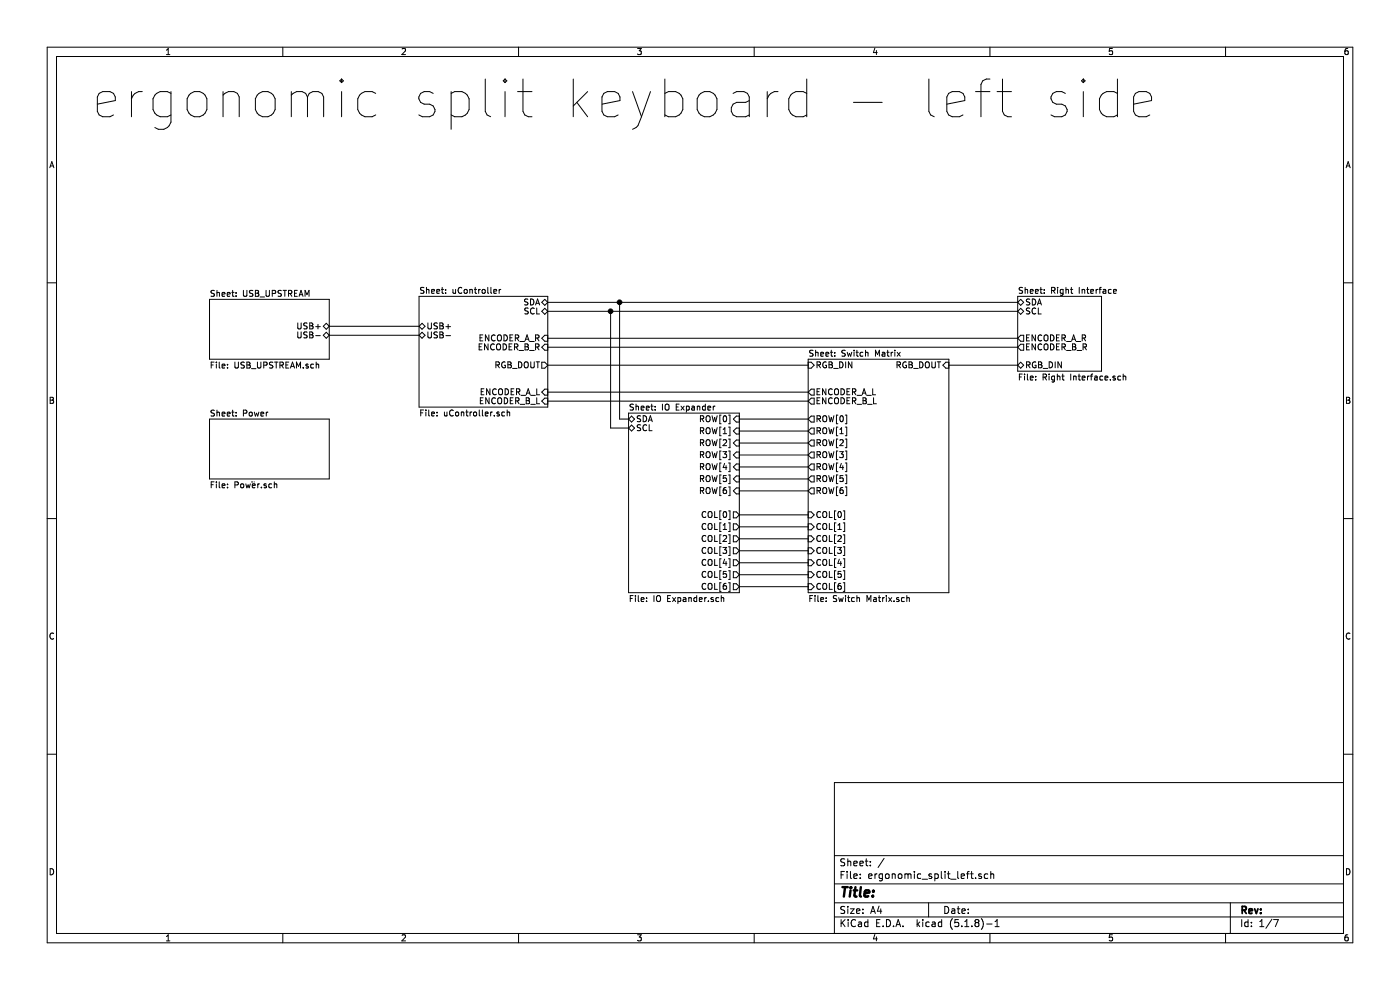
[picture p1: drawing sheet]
EESchema Schematic File Version 4
EELAYER 30 0
EELAYER END
$Descr A4 11693 8268
encoding utf-8
Sheet 1 7
Title ""
Date ""
Rev ""
Comp ""
Comment1 ""
Comment2 ""
Comment3 ""
Comment4 ""
$EndDescr
$Sheet
S 5250 3450 925  1500
U 629997F8
F0 "IO Expander" 50
F1 "IO Expander.sch" 50
F2 "SDA" B L 5250 3500 50 
F3 "SCL" B L 5250 3575 50 
F4 "ROW[0]" I R 6175 3500 50 
F5 "ROW[1]" I R 6175 3600 50 
F6 "ROW[2]" I R 6175 3700 50 
F7 "ROW[3]" I R 6175 3800 50 
F8 "ROW[4]" I R 6175 3900 50 
F9 "ROW[5]" I R 6175 4000 50 
F10 "COL[0]" O R 6175 4300 50 
F11 "COL[1]" O R 6175 4400 50 
F12 "COL[2]" O R 6175 4500 50 
F13 "COL[3]" O R 6175 4600 50 
F14 "COL[4]" O R 6175 4700 50 
F15 "COL[5]" O R 6175 4800 50 
F16 "COL[6]" O R 6175 4900 50 
F17 "ROW[6]" I R 6175 4100 50 
$EndSheet
$Sheet
S 8500 2475 700  625 
U 62999A71
F0 "Right Interface" 50
F1 "Right Interface.sch" 50
F2 "ENCODER_A_R" O L 8500 2825 50 
F3 "ENCODER_B_R" O L 8500 2900 50 
F4 "SDA" B L 8500 2525 50 
F5 "SCL" B L 8500 2600 50 
F6 "RGB_DIN" B L 8500 3050 50 
$EndSheet
Wire Wire Line
	7925 3050 8500 3050
$Sheet
S 6750 3000 1175 1950
U 62999965
F0 "Switch Matrix" 50
F1 "Switch Matrix.sch" 50
F2 "RGB_DIN" I L 6750 3050 50 
F3 "ROW[6]" O L 6750 4100 50 
F4 "ENCODER_A_L" O L 6750 3275 50 
F5 "ENCODER_B_L" O L 6750 3350 50 
F6 "ROW[0]" O L 6750 3500 50 
F7 "ROW[1]" O L 6750 3600 50 
F8 "ROW[2]" O L 6750 3700 50 
F9 "ROW[3]" O L 6750 3800 50 
F10 "ROW[4]" O L 6750 3900 50 
F11 "ROW[5]" O L 6750 4000 50 
F12 "COL[0]" I L 6750 4300 50 
F13 "COL[1]" I L 6750 4400 50 
F14 "COL[2]" I L 6750 4500 50 
F15 "COL[3]" I L 6750 4600 50 
F16 "COL[4]" I L 6750 4700 50 
F17 "COL[5]" I L 6750 4800 50 
F18 "COL[6]" I L 6750 4900 50 
F19 "RGB_DOUT" I R 7925 3050 50 
$EndSheet
Wire Wire Line
	6175 3500 6750 3500
Wire Wire Line
	6175 3600 6750 3600
Wire Wire Line
	6175 3700 6750 3700
Wire Wire Line
	6175 3800 6750 3800
Wire Wire Line
	6175 3900 6750 3900
Wire Wire Line
	6175 4000 6750 4000
Wire Wire Line
	6175 4100 6750 4100
Wire Wire Line
	6175 4300 6750 4300
Wire Wire Line
	6175 4400 6750 4400
Wire Wire Line
	6175 4500 6750 4500
Wire Wire Line
	6175 4600 6750 4600
Wire Wire Line
	6175 4700 6750 4700
Wire Wire Line
	6175 4800 6750 4800
Wire Wire Line
	6175 4900 6750 4900
Wire Wire Line
	2750 2800 3500 2800
Wire Wire Line
	3500 2725 2750 2725
$Sheet
S 3500 2475 1075 925 
U 62999575
F0 "uController" 50
F1 "uController.sch" 50
F2 "RGB_DOUT" O R 4575 3050 50 
F3 "SDA" B R 4575 2525 50 
F4 "SCL" B R 4575 2600 50 
F5 "USB+" B L 3500 2725 50 
F6 "USB-" B L 3500 2800 50 
F7 "ENCODER_A_R" I R 4575 2825 50 
F8 "ENCODER_B_R" I R 4575 2900 50 
F9 "ENCODER_A_L" I R 4575 3275 50 
F10 "ENCODER_B_L" I R 4575 3350 50 
$EndSheet
$Sheet
S 1750 3500 1000 500 
U 6D0600A2
F0 "Power" 50
F1 "Power.sch" 50
$EndSheet
$Sheet
S 1750 2500 1000 500 
U 629982B4
F0 "USB_UPSTREAM" 50
F1 "USB_UPSTREAM.sch" 50
F2 "USB+" B R 2750 2725 50 
F3 "USB-" B R 2750 2800 50 
$EndSheet
Wire Wire Line
	4575 3275 6750 3275
Wire Wire Line
	4575 3350 6750 3350
Wire Wire Line
	4575 3050 6750 3050
Wire Wire Line
	4575 2825 8500 2825
Wire Wire Line
	4575 2900 8500 2900
Wire Wire Line
	4575 2525 5175 2525
Wire Wire Line
	4575 2600 5100 2600
Wire Wire Line
	5250 3500 5175 3500
Wire Wire Line
	5175 3500 5175 2525
Wire Wire Line
	5250 3575 5100 3575
Wire Wire Line
	5100 3575 5100 2600
Connection ~ 5100 2600
Wire Wire Line
	5100 2600 8500 2600
Connection ~ 5175 2525
Wire Wire Line
	5175 2525 8500 2525
Wire Notes Line
	2100 4025 2125 4025
Text Notes 750  1000 0    315  ~ 0
ergonomic split keyboard - left side
$EndSCHEMATC
